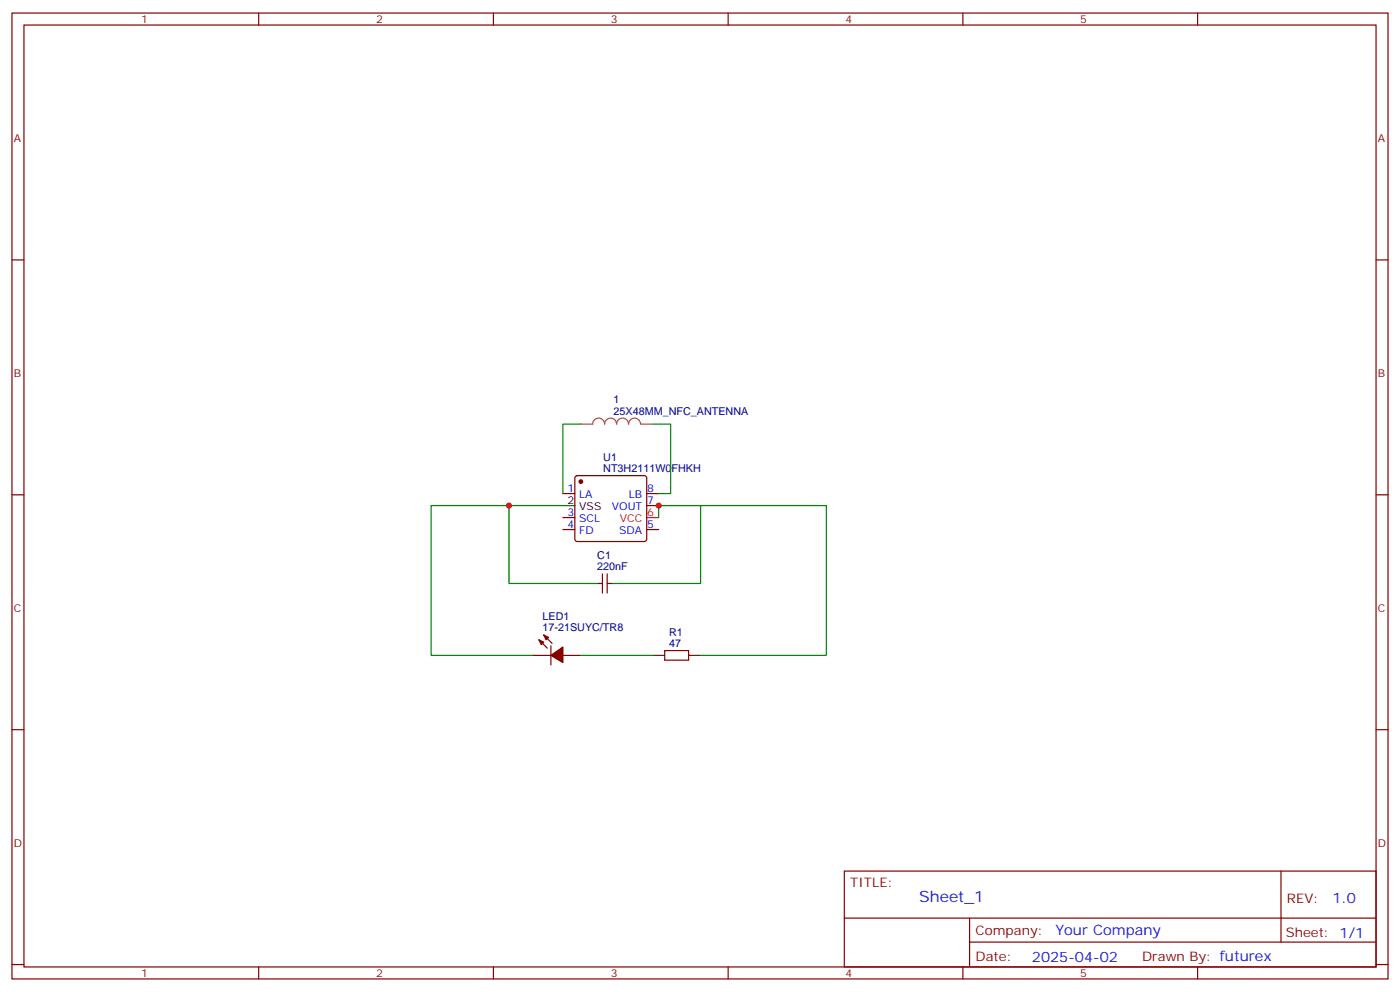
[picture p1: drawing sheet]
<svg xmlns="http://www.w3.org/2000/svg" width="412mm" height="292mm" viewBox="0 0 412 292" stroke-linecap="round" stroke-linejoin="round" font-family="sans-serif">
<g fill="none" stroke="#870000" stroke-width=".35">
<path d="M3.5 3.8h405.4v284.4h-405.4zM7.1 7.4h398.2v277.3h-398.2zM76.2 3.8v3.6M145.3 3.8v3.6M214.5 3.8v3.6M283.6 3.8v3.6M352.8 3.8v3.6M3.5 76.5h3.6M405.3 76.5h3.6M3.5 145.7h3.6M165.8 145.3h3.5M165.8 155.9h3.5"/>
<path d="M165.8 152.4h3.5M169.6 140.2l.4-.2h19.8l.5 .2 .2 .5v18l-.2 .5-.5 .2h-19.8l-.5-.2-.2-.5v-18zM190.5 145.3h3.5M190.5 148.8h3.5M190.5 155.9h3.5M405.3 145.7h3.6M176.4 171.8h1M177.4 168.9v5.7M178.9 168.9v5.7M178.9 171.8h1M157 192.9h5.3M158.7 188.3l2.5 2.5"/>
<path d="M160.2 186.9l2.4 2.5M162.3 190.1v5.7M165.8 192.9h5.3M195.8 191.5h7v2.8h-7zM3.5 214.8h3.6M405.3 214.8h3.6M248.7 256.4h156.6v28.3h-156.6zM377.3 256.5v20.8M248.7 270.3h156.5M285.6 277.3h119.6M285.6 270.3v14.1M3.5 284h3.6"/>
<path d="M76.2 284.7v3.5M145.3 284.7v3.5M214.5 284.7v3.5M283.6 284.7v3.5M352.8 284.7v3.5M405.3 284h3.6"/>
</g>
<path d="M190.5 152.4h3.5" fill="none" stroke="#f00" stroke-width=".35"/>
<path d="M165.8 148.8h3.5M172.9 171.8h3.5M179.9 171.8h3.5M192.3 192.9h3.5M202.8 192.9h3.6" fill="none" stroke="#000" stroke-width=".35"/>
<g fill="#870000" stroke="#870000" stroke-width=".35">
<path d="M158.7 188.3l1.5 .8-.7 .7z"/>
<path d="M160.2 186.9l1.4 .7-.7 .7z"/>
<path d="M162.3 192.9l3.5-2.4v4.6z"/>
<circle cx="171.1" cy="141.8" r=".53"/>
</g>
<path d="M171.1 124.8h3.5a1.76 1.76 0 0 1 1.7-1.7 1.76 1.76 0 0 1 1.8 1.7 1.76 1.76 0 0 1 1.8-1.7 1.76 1.76 0 0 1 1.7 1.7 1.76 1.76 0 0 1 1.8-1.7 1.76 1.76 0 0 1 1.8 1.7 1.76 1.76 0 0 1 1.7-1.7 1.76 1.76 0 0 1 1.8 1.7M188.8 124.8h3.5" fill="none" stroke="#a64a4a" stroke-width=".35"/>
<path d="M171.1 124.8h-5.3v20.5M192.3 124.8h5.3v20.5h-3.6M149.9 148.8h-22.9v44.1h30M165.8 148.8h-15.9v23h23M194 152.4v-3.6h12.4v23h-23M194 148.8h49.4v44.1h-37M171.1 192.9h21.2" fill="none" stroke="#008700" stroke-width=".35"/>
<g fill="#c00">
<circle cx="194" cy="148.8" r=".88"/>
<circle cx="149.9" cy="148.8" r=".88"/>
</g>
<text font-size="4.6" fill="#00f" x="270.8" y="265.5">Sheet_1</text>
<g font-size="4.2" fill="#00f">
<text x="392.5" y="265.7">1.0</text>
<text x="310.9" y="275.3">Your Company</text>
<text x="304" y="283.1">2025-04-02</text>
</g>
<g font-size="3.9" fill="#800">
<text x="250.5" y="261">TITLE:</text>
<text x="379.1" y="265.7">REV:</text>
<text x="287.4" y="275.2">Company:</text>
<text x="378.7" y="275.8">Sheet: 1/1</text>
<text x="287.4" y="282.9">Date:</text>
<text x="336.4" y="283">Drawn By: futurex</text>
</g>
<g font-size="3.2" fill="#800">
<text x="41.6" y="6.8">1</text>
<text x="110.8" y="6.8">2</text>
<text x="179.9" y="6.8">3</text>
<text x="249.1" y="6.8">4</text>
<text x="318.2" y="6.8">5</text>
<text x="4.1" y="41.9">A</text>
<text x="405.9" y="41.9">A</text>
<text x="4.1" y="111.1">B</text>
<text x="405.9" y="111.1">B</text>
<text x="4.1" y="180.2">C</text>
<text x="405.9" y="180.2">C</text>
<text x="4.1" y="249.4">D</text>
<text x="405.9" y="249.4">D</text>
<text x="41.6" y="287.7">1</text>
<text x="110.8" y="287.7">2</text>
<text x="179.9" y="287.7">3</text>
<text x="249.1" y="287.7">4</text>
<text x="318.2" y="287.7">5</text>
</g>
<g font-size="3.2" fill="#000080">
<text x="180.8" y="118.7">1</text>
<text x="180.8" y="122">25X48MM_NFC_ANTENNA</text>
<text x="177.7" y="135.7">U1</text>
<text x="177.7" y="139">NT3H2111W0FHKH</text>
<text x="175.9" y="167.9">220nF</text>
<text x="175.9" y="164.6">C1</text>
<text x="159.8" y="185.9">17-21SUYC/TR8</text>
<text x="159.8" y="182.6">LED1</text>
<text x="197.1" y="190.5">47</text>
<text x="197.1" y="187.2">R1</text>
</g>
<g font-size="3.2">
<text x="167.1" y="148.5">2</text>
<text x="170.6" y="150.2">VSS</text>
</g>
<g font-size="3.2" fill="#00f">
<text x="167.1" y="145">1</text>
<text x="170.6" y="146.7">LA</text>
<text x="185.3" y="146.7">LB</text>
<text x="190.7" y="145">8</text>
<text x="190.7" y="148.5">7</text>
<text x="167.1" y="155.5">4</text>
<text x="167.1" y="152">3</text>
<text x="170.6" y="153.8">SCL</text>
<text x="180.3" y="150.2">VOUT</text>
<text x="190.7" y="155.5">5</text>
<text x="170.6" y="157.3">FD</text>
<text x="182.4" y="157.3">SDA</text>
</g>
<g font-size="3.2" fill="#f00">
<text x="182.6" y="153.8">VCC</text>
<text x="190.7" y="152">6</text>
</g>
</svg>
